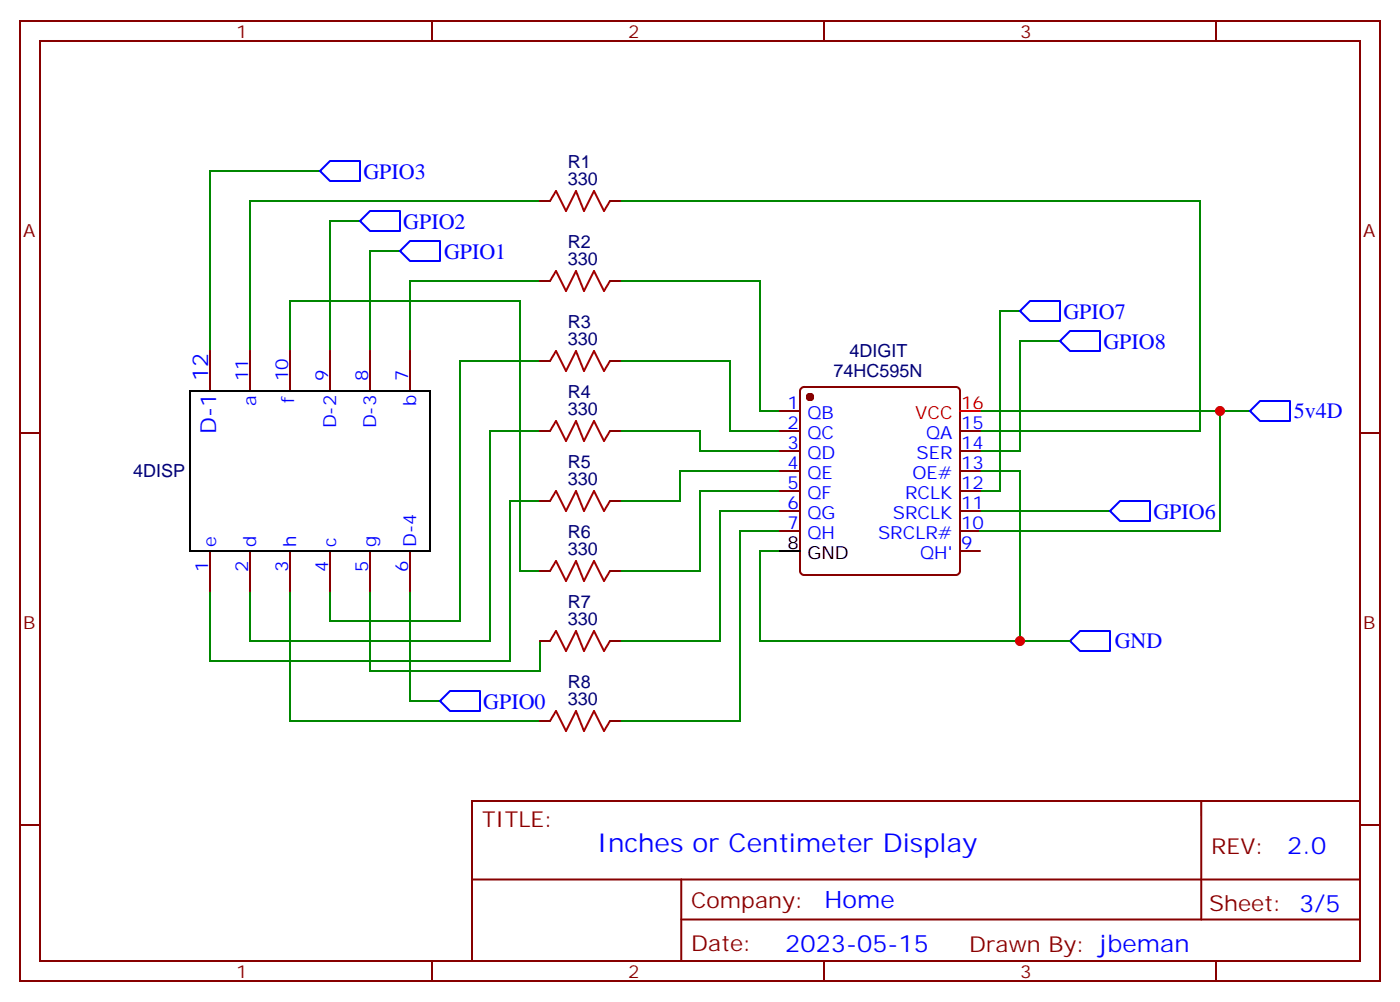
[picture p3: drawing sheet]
<svg xmlns="http://www.w3.org/2000/svg" width="247mm" height="177mm" viewBox="0 0 247 177" stroke-linecap="round" stroke-linejoin="round" font-family="sans-serif">
<g fill="none" stroke="#870000" stroke-width=".35">
<path d="M3.5 3.7h239.9v169.3h-239.9zM7.1 7.2h232.8v162.3h-232.8zM76.2 3.7v3.5M145.3 3.7v3.5M214.5 3.7v3.5M95.2 35.5h1.8M107.6 35.5h1.8M95.2 49.6h1.8M107.6 49.6h1.8M3.5 76.4h3.6M37 61.9v7.1M44.1 61.9v7.1"/>
<path d="M51.2 61.9v7.1M58.2 61.9v7.1M65.3 61.9v7.1M72.3 61.9v7.1M95.2 76h1.8M95.2 63.7h1.8M107.6 76h1.8M107.6 63.7h1.8M137.6 76h3.5M137.6 72.5h3.5M137.6 79.6h3.5M141.3 68.5l.5-.2h26.8a.71 .71 0 0 1 .7 .7v31.7a.76 .76 0 0 1-.7 .7h-26.8a.76 .76 0 0 1-.7-.7v-31.7z"/>
<path d="M169.3 76h3.6M169.3 79.6h3.6M239.9 76.4h3.5M37 97.2v7M44.1 97.2v7M51.2 97.2v7M58.2 97.2v7M65.3 97.2v7M72.3 97.2v7M95.2 88.4h1.8M107.6 88.4h1.8M137.6 83.1h3.5"/>
<path d="M137.6 86.6h3.5M137.6 90.1h3.5M137.6 93.7h3.5M169.3 83.1h3.6M169.3 86.6h3.6M169.3 90.1h3.6M169.3 93.7h3.6M169.3 97.2h3.6M95.2 113.1h1.8M95.2 100.7h1.8M107.6 113.1h1.8M107.6 100.7h1.8"/>
<path d="M95.2 127.2h1.8M107.6 127.2h1.8M3.5 145.5h3.6M83.3 141.3h156.6v28.2h-156.6zM83.3 155.1h156.5M120.2 155.1v14.1M211.9 141.3v20.9M239.9 145.5h3.5M76.2 169.5v3.5M120.2 162.2h119.6M145.3 169.5v3.5M214.5 169.5v3.5"/>
</g>
<path d="M56.4 30.2l1.8-1.8h5.3v3.5h-5.3zM63.5 39l1.8-1.8h5.3v3.5h-5.3zM70.6 44.3l1.7-1.8h5.3v3.5h-5.3zM179.9 54.9l1.8-1.8h5.3v3.5h-5.3zM187 60.1l1.7-1.7h5.3v3.5h-5.3zM220.5 72.5l1.7-1.8h5.3v3.6h-5.3zM195.8 90.1l1.8-1.7h5.2v3.5h-5.2zM188.7 113.1l1.8-1.8h5.3v3.5h-5.3zM77.6 123.6l1.8-1.7h5.3v3.5h-5.3z" fill="none" stroke="#00f" stroke-width=".35"/>
<g fill="none" stroke="#008700" stroke-width=".35">
<path d="M56.4 30.2h-19.4v31.7M63.5 39h-5.3v22.9M95.2 35.5h-51.1v26.4M109.4 35.5h102.3v40.5h-38.8M70.6 44.3h-5.3v17.6M95.2 49.6h-22.9v12.3M109.4 49.6h24.7v22.9h3.5M179.9 54.9h-3.5v31.7h-3.5M51.2 61.9v-8.8h40.5v47.6h3.5M95.2 63.7h-14.1v45.8h-22.9v-5.3M95.2 76h-8.8v37.1h-42.3v-8.9M109.4 76h14.1v3.6h14.1"/>
<path d="M109.4 63.7h19.4v12.3h8.8M172.9 72.5h47.6M187 60.1h-7.1v19.5h-7M215.2 72.5v21.2h-42.3M95.2 88.4h-5.2v28.2h-53v-12.4M137.6 97.2h-3.5v15.9h54.6M137.6 93.7h-7.1v33.5h-21.1M137.6 90.1h-10.6v23h-17.6M137.6 86.6h-14.1v14.1h-14.1M137.6 83.1h-17.7v5.3h-10.5M172.9 83.1h7v30M172.9 90.1h22.9"/>
<path d="M51.2 104.2v23h44M65.3 104.2v14.2h29.9v-5.3M72.3 104.2v19.4h5.3"/>
</g>
<path d="M97 35.5l1.1-1.8 1.7 3.5 1.8-3.5 1.4 3.5 1.8-3.5 1.7 3.5 1.1-1.7M97 49.6l1.1-1.8 1.7 3.5 1.8-3.5 1.4 3.5 1.8-3.5 1.7 3.5 1.1-1.7M97 76l1.1-1.7 1.7 3.5 1.8-3.5 1.4 3.5 1.8-3.5 1.7 3.5 1.1-1.8M97 63.7l1.1-1.8 1.7 3.5 1.8-3.5 1.4 3.5 1.8-3.5 1.7 3.5 1.1-1.7M97 88.4l1.1-1.8 1.7 3.5 1.8-3.5 1.4 3.5 1.8-3.5 1.7 3.5 1.1-1.7M97 113.1l1.1-1.8 1.7 3.5 1.8-3.5 1.4 3.5 1.8-3.5 1.7 3.5 1.1-1.7M97 100.7l1.1-1.7 1.7 3.5 1.8-3.5 1.4 3.5 1.8-3.5 1.7 3.5 1.1-1.8M97 127.2l1.1-1.8 1.7 3.5 1.8-3.5 1.4 3.5 1.8-3.5 1.7 3.5 1.1-1.7" fill="none" stroke="#a10000" stroke-width=".35"/>
<circle cx="142.9" cy="70" r=".53" fill="#870000" stroke="#870000" stroke-width=".35"/>
<path d="M33.5 69h42.3v28.2h-42.3zM137.6 97.2h3.5" fill="none" stroke="#000" stroke-width=".35"/>
<path d="M169.3 72.5h3.6" fill="none" stroke="#f00" stroke-width=".35"/>
<g fill="#c00">
<circle cx="179.9" cy="113.1" r=".88"/>
<circle cx="215.2" cy="72.5" r=".88"/>
</g>
<text font-size="4.6" fill="#00f" x="105.3" y="150.3">Inches or Centimeter Display</text>
<g font-size="4.2" fill="#00f">
<text x="227.1" y="150.5">2.0</text>
<text x="145.4" y="160.1">Home</text>
<text x="138.5" y="167.9">2023-05-15</text>
</g>
<g font-size="3.9" fill="#00f">
<text x="64.1" y="31.6">GPIO3</text>
<text x="71.1" y="40.5">GPIO2</text>
<text x="78.3" y="45.7">GPIO1</text>
<text x="187.6" y="56.3">GPIO7</text>
<text x="194.6" y="61.6">GPIO8</text>
<text x="36.7" y="67.2" transform="rotate(-90 36.7 67.2)">12</text>
<text x="38.1" y="76.5" transform="rotate(-90 38.1 76.5)">D-1</text>
<text x="228.2" y="73.8">5v4D</text>
<text x="203.4" y="91.6">GPIO6</text>
<text x="196.6" y="114.4">GND</text>
<text x="85.2" y="125.1">GPIO0</text>
</g>
<g font-size="3.9" fill="#800">
<text x="85" y="145.9">TITLE:</text>
<text x="213.6" y="150.5">REV:</text>
<text x="121.9" y="160.1">Company:</text>
<text x="213.3" y="160.7">Sheet: 3/5</text>
<text x="121.9" y="167.7">Date:</text>
<text x="171" y="167.8">Drawn By: jbeman</text>
</g>
<g font-size="3.2" fill="#800">
<text x="41.6" y="6.7">1</text>
<text x="110.8" y="6.7">2</text>
<text x="179.9" y="6.7">3</text>
<text x="4.1" y="41.8">A</text>
<text x="240.4" y="41.8">A</text>
<text x="4.1" y="110.9">B</text>
<text x="240.4" y="110.9">B</text>
<text x="41.6" y="172.5">1</text>
<text x="110.8" y="172.5">2</text>
<text x="179.9" y="172.5">3</text>
</g>
<g font-size="3.2" fill="#000080">
<text x="100.2" y="29.7">R1</text>
<text x="100.2" y="32.6">330</text>
<text x="100.2" y="46.7">330</text>
<text x="100.2" y="43.8">R2</text>
<text x="100.2" y="57.9">R3</text>
<text x="100.2" y="60.9">330</text>
<text x="149.9" y="63">4DIGIT</text>
<text x="100.2" y="70.3">R4</text>
<text x="147" y="66.5">74HC595N</text>
<text x="100.2" y="73.2">330</text>
<text x="100.2" y="82.6">R5</text>
<text x="23.5" y="84.1">4DISP</text>
<text x="100.2" y="85.5">330</text>
<text x="100.2" y="95">R6</text>
<text x="100.2" y="97.9">330</text>
<text x="100.2" y="107.3">R7</text>
<text x="100.2" y="110.2">330</text>
<text x="100.2" y="124.4">330</text>
<text x="100.2" y="121.4">R8</text>
</g>
<g font-size="3.2" fill="#00f">
<text x="43.7" y="67.2" transform="rotate(-90 43.7 67.2)">11</text>
<text x="45.2" y="71.6" transform="rotate(-90 45.2 71.6)">a</text>
<text x="50.8" y="67.2" transform="rotate(-90 50.8 67.2)">10</text>
<text x="51.9" y="71.1" transform="rotate(-90 51.9 71.1)">f</text>
<text x="57.9" y="67.2" transform="rotate(-90 57.9 67.2)">9</text>
<text x="64.9" y="67.2" transform="rotate(-90 64.9 67.2)">8</text>
<text x="72" y="67.2" transform="rotate(-90 72 67.2)">7</text>
<text x="73.4" y="71.7" transform="rotate(-90 73.4 71.7)">b</text>
<text x="59.3" y="75.6" transform="rotate(-90 59.3 75.6)">D-2</text>
<text x="66.3" y="75.6" transform="rotate(-90 66.3 75.6)">D-3</text>
<text x="138.9" y="72.1">1</text>
<text x="138.9" y="75.7">2</text>
<text x="142.4" y="73.9">QB</text>
<text x="142.4" y="77.4">QC</text>
<text x="163.4" y="77.4">QA</text>
<text x="169.5" y="75.7">15</text>
<text x="138.9" y="79.2">3</text>
<text x="138.9" y="82.7">4</text>
<text x="142.4" y="81">QD</text>
<text x="161.6" y="81">SER</text>
<text x="169.5" y="82.7">13</text>
<text x="169.5" y="79.2">14</text>
<text x="138.9" y="86.3">5</text>
<text x="138.9" y="89.8">6</text>
<text x="142.4" y="84.5">QE</text>
<text x="142.4" y="88">QF</text>
<text x="159.6" y="88">RCLK</text>
<text x="160.9" y="84.5">OE#</text>
<text x="169.5" y="89.8">11</text>
<text x="169.5" y="86.3">12</text>
<text x="138.9" y="93.3">7</text>
<text x="142.4" y="91.5">QG</text>
<text x="142.4" y="95.1">QH</text>
<text x="154.9" y="95.1">SRCLR#</text>
<text x="157.5" y="91.5">SRCLK</text>
<text x="169.5" y="93.3">10</text>
<text x="36.7" y="101" transform="rotate(-90 36.7 101)">1</text>
<text x="38.1" y="96.5" transform="rotate(-90 38.1 96.5)">e</text>
<text x="43.7" y="101" transform="rotate(-90 43.7 101)">2</text>
<text x="45.2" y="96.5" transform="rotate(-90 45.2 96.5)">d</text>
<text x="50.8" y="101" transform="rotate(-90 50.8 101)">3</text>
<text x="52.2" y="96.5" transform="rotate(-90 52.2 96.5)">h</text>
<text x="57.9" y="101" transform="rotate(-90 57.9 101)">4</text>
<text x="59.3" y="96.5" transform="rotate(-90 59.3 96.5)">c</text>
<text x="64.9" y="101" transform="rotate(-90 64.9 101)">5</text>
<text x="66.3" y="96.5" transform="rotate(-90 66.3 96.5)">g</text>
<text x="72" y="101" transform="rotate(-90 72 101)">6</text>
<text x="73.4" y="96.5" transform="rotate(-90 73.4 96.5)">D-4</text>
<text x="162.3" y="98.6">QH'</text>
<text x="169.5" y="96.8">9</text>
</g>
<g font-size="3.2" fill="#f00">
<text x="161.4" y="73.9">VCC</text>
<text x="169.5" y="72.1">16</text>
</g>
<g font-size="3.2">
<text x="138.9" y="96.8">8</text>
<text x="142.4" y="98.6">GND</text>
</g>
</svg>
